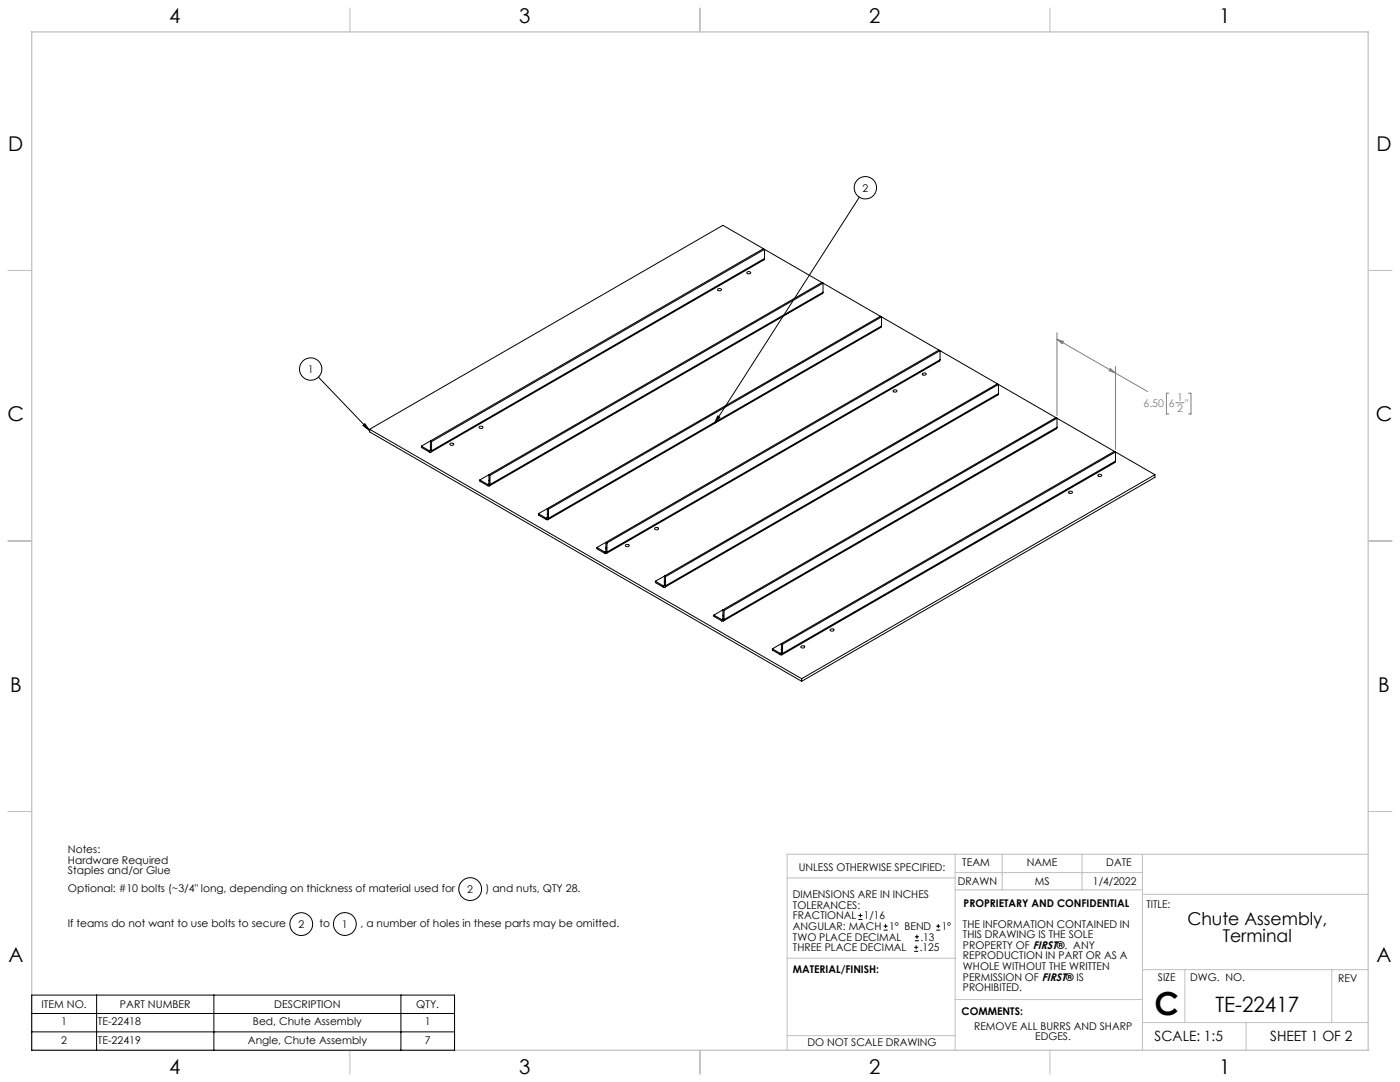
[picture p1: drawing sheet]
<svg xmlns="http://www.w3.org/2000/svg" width="559mm" height="432mm" viewBox="0 0 559 432" stroke-linecap="round" stroke-linejoin="round" font-family="sans-serif">
<g fill="none" stroke="#c0c0c0" stroke-width=".4">
<path d="M139.7 3.2v9.5M279.4 3.2v9.5M419.1 3.2v9.5M3.1 107.9h9.6M546.1 107.9h9.5M3.1 215.9h9.6M546.1 215.9h9.5M3.1 323.8h9.6M546.1 323.8h9.5M314.2 350.3h67M381.2 340.9v78.2M381.2 355.1h74.8"/>
<path d="M381.2 348.2h74.8M400 340.9v14.2M431.9 340.9v14.2M456 340.9v78.2M456 356.9h90.1M546.1 340.9h-231.9v78.2M314.2 382.4h67.2M381.2 398.9h74.8M456 387h90.1M472.9 387v21.1M531.6 387v21.1M139.7 419.1v9.6"/>
<path d="M279.4 419.1v9.6M314.2 413.3h67M419.1 419.1v9.6M456 408.1h90.1M497.4 408.1v11"/>
</g>
<path d="M12.7 12.7h533.4v406.4h-533.4z" fill="none" stroke="#c0c0c0" stroke-width=".5"/>
<g fill="none" stroke="#000" stroke-width=".4">
<path d="M343 78.7l-57.9 90.4M127.1 150.5l20.4 21.3M144.9 169.8l.7-.7 1.9 2.7zM286.5 166l.8 .5-2.2 2.6zM12.7 397.1h168.7v22h-168.7zM38.6 397.1v22M85.4 397.1v22M160 397.1v22M12.7 404.5h168.7M12.7 411.8h168.7"/>
<circle cx="345.4" cy="74.9" r="4.5"/>
<circle cx="124" cy="147.3" r="4.5"/>
<circle cx="187.7" cy="354.8" r="4.6"/>
<circle cx="120.2" cy="368.8" r="4.6"/>
<circle cx="137.6" cy="368.8" r="4.5"/>
</g>
<path d="M421.9 132.8v33.1M421.9 135.4l36.1 20.8M421.9 135.4l2.6 .9-.5 .9zM443.2 147.1l2 1.8-2.5-.9zM445.2 146.3v33.1M466.5 156.9h-.9v8.3h.9M474.4 156.9h1v8.3h-1M469.3 160.7h3.3" fill="none" stroke="#808080" stroke-width=".4"/>
<path d="M286.5 166l.8 .5-2.2 2.6zM144.9 169.8l.7-.7 1.9 2.7z" fill="#000"/>
<path d="M421.9 135.4l2.6 .9-.5 .9zM443.2 147.1l2 1.8-2.5-.9z" fill="#808080"/>
<g fill="none" stroke="#000" stroke-width=".4">
<path d="M304.7 99.2l.5 .3M304.7 99.2l-132.9 76.8M304.7 99.2l-16.2-9.3-141 81.4M305.2 99.5l-132.9 76.7M305.2 99.5v3.7M305.2 99.5l22.8 13.2M286.5 115.4a.69 .69 0 0 1 .9-.4 .69 .69 0 0 1 .3 .9 .77 .77 0 0 1-.8 .2 .77 .77 0 0 1-.4-.7zM298.1 108.7a.78 .78 0 0 1 .9-.3 .78 .78 0 0 1 .5 .7l-.1 .1a.75 .75 0 0 1-.8 .1 .75 .75 0 0 1-.5-.6zM305.2 103.2l-.3 .5-132.9 76.7M305.2 103.2l-132.9 76.7M328 112.7l.5 .3M328 112.7l-132.8 76.7"/>
<path d="M328.5 116.6l-.1 .5-133.1 76.8M328.5 113l-132.9 76.7M328.5 113v3.6M328.5 116.6l-132.9 76.8M328.5 113l22.9 13.2M351.4 126.2l.5 .3M351.4 126.2l-132.9 76.8M351.9 130.1l-.3 .6-132.9 76.7M351.9 126.5l-133 76.7M351.9 126.5v3.6M351.9 130.1l-133 76.7M351.9 126.5l22.9 13.2"/>
<path d="M374.8 139.7l.4 .2M374.8 139.7l-133 76.7M375.2 139.9l-132.9 76.8M375.2 139.9v3.7M375.2 139.9l22.9 13.3M356.5 155.8l.1-.1a.65 .65 0 0 1 .9-.2 .65 .65 0 0 1 .3 .9 .75 .75 0 0 1-.8 .1 .75 .75 0 0 1-.5-.7zM368.2 149.1l.1-.1a.65 .65 0 0 1 .9-.3 .65 .65 0 0 1 .2 .9 .75 .75 0 0 1-.8 .1 .75 .75 0 0 1-.4-.6zM375.2 143.6l-.3 .5-132.9 76.8M375.2 143.6l-132.9 76.7M398.1 153.2l.4 .2M398.1 153.2l-132.9 76.7M398.5 157.1l-.2 .5-132.9 76.8"/>
<path d="M398.5 153.4l-132.9 76.8M398.5 153.4v3.7M398.5 157.1l-132.9 76.7M398.5 153.4l22.9 13.3M147.5 171.3l172.5 99.6M147.5 171.3v1.1l172.5 99.5M168.2 178l3.1 1.9M168.2 178v.6l3.1 1.8M171.3 179.9v.5M171.8 179.6l-.5 .3M171.8 178.2v.2M171.8 176l.5 .2"/>
<path d="M171.8 179.6l.5 .3M171.8 176v3.6M171.8 176l-3.6 2M172.3 179.9a.56 .56 0 0 1-.3 .5 .56 .56 0 0 1-.7 0M172.3 176.2v3.7M179.7 177a.71 .71 0 0 1 .8-.2 .71 .71 0 0 1 .4 .8l-.1 .1a.66 .66 0 0 1-.8 .1 .66 .66 0 0 1-.3-.8zM191.3 170.3a.73 .73 0 0 1 .9-.3 .73 .73 0 0 1 .4 .9h-.2a.68 .68 0 0 1-.8 .1 .68 .68 0 0 1-.3-.7zM421.9 170.5l-.3 .6-132.9 76.7M421.9 166.9l-.4-.2-133 76.7M421.9 166.9l-132.9 76.7M421.9 166.9v3.6M421.9 170.5l-132.9 76.8"/>
<path d="M421.9 166.9l22.9 13.2M191.6 191.5l3.1 1.9M191.6 191.5v.6l3.1 1.8M194.7 193.4v.5M195.2 193.1l-.5 .3M195.2 191.7v.2M195.2 189.4l.4 .3M195.2 193.1l.4 .3M195.2 189.4v3.7M195.2 189.4l-3.6 2.1M195.6 193.4a.53 .53 0 0 1-.3 .5 .53 .53 0 0 1-.6 0M195.6 189.7v3.7"/>
<path d="M426.7 196.1h.2a.6 .6 0 0 1 .8-.2 .6 .6 0 0 1 .1 .9 .66 .66 0 0 1-.9 .2 .66 .66 0 0 1-.2-.9zM438.2 189.5a.69 .69 0 0 1 .9-.4 .69 .69 0 0 1 .4 1 .79 .79 0 0 1-1.3-.6zM444.8 180.1l.4 .3M444.8 180.1l-132.9 76.8M445.2 184l-.2 .6-132.9 76.7M445.2 180.4l-132.9 76.7M445.2 180.4v3.6M445.2 184l-132.9 76.7M445.2 180.4l15.8 9M461 189.4l-141 81.5M461 189.4v1.1l-141 81.4M214.9 205v.5l3.2 1.8"/>
<path d="M214.9 205l3.2 1.8M218.1 206.8v.5M218.5 206.6l-.1 .3-.3-.1M218.5 205.2v.2M218.5 203l.4 .2M218.5 206.6l.4 .2M218.5 203v3.6M218.5 203l-3.6 2M218.5 206.6l-.4 .2M218.9 206.8a.53 .53 0 0 1-.2 .6 .53 .53 0 0 1-.6-.1M218.9 203.2v3.6M238.3 218.5l3.1 1.8"/>
<path d="M238.3 218.5v.5l3.1 1.8M241.8 218.7v.2M241.8 216.4l.5 .3M241.8 216.4v3.6M241.8 216.4l-3.5 2.1M242.3 216.7v3.6M249.7 217.5l.1-.1a.65 .65 0 0 1 .9-.2 .65 .65 0 0 1 .3 .8 .72 .72 0 0 1-.9 .2 .72 .72 0 0 1-.4-.7zM261.4 210.7l.1-.1a.66 .66 0 0 1 .9-.2 .66 .66 0 0 1 .2 .9 .72 .72 0 0 1-.8 .2 .72 .72 0 0 1-.4-.8zM241.4 220.3v.5M241.8 220l-.1 .3h-.3M241.8 220l.5 .3M241.8 220l-.4 .3"/>
<path d="M242.3 220.3a.55 .55 0 0 1-.3 .6 .55 .55 0 0 1-.6-.1M261.6 232v.5l3.1 1.8M261.6 232l3.1 1.8M264.7 233.8v.5M265.2 233.5l-.5 .3M265.2 232.1v.2M265.2 229.9l.4 .3M265.2 233.5l.4 .3M265.2 229.9v3.6M265.2 229.9l-3.6 2.1M265.6 233.8a.58 .58 0 0 1-.2 .6 .58 .58 0 0 1-.7-.1M265.6 230.2v3.6"/>
<path d="M284.9 245.5v.5l3.2 1.8M284.9 245.5l3.2 1.8M288.1 247.3v.5M288.5 247l-.4 .3M288.5 245.6v.2M288.5 243.4l.5 .2M288.5 247l.5 .3M288.5 243.4v3.6M288.5 243.4l-3.6 2.1M289 247.3a.58 .58 0 0 1-.3 .5 .58 .58 0 0 1-.6 0M289 243.6v3.7M308.3 258.9v.5l3.1 1.9"/>
<path d="M308.3 258.9l3.1 1.8M311.9 259.1v.2M311.9 256.9l.4 .2M311.9 256.9v3.6M311.9 256.9l-3.6 2M312.3 257.1v3.6M319.8 257.9l.1-.1a.65 .65 0 0 1 .9-.2 .65 .65 0 0 1 .2 .8 .71 .71 0 0 1-.8 .3 .71 .71 0 0 1-.4-.8zM331.3 251.3l.3-.2a.65 .65 0 0 1 .8-.2 .65 .65 0 0 1 .3 .8 .85 .85 0 0 1-1.4-.4zM311.4 260.7v.6M311.9 260.5l-.5 .2M311.9 260.5l.4 .2M312.3 260.7a.56 .56 0 0 1-.2 .6 .56 .56 0 0 1-.7 0"/>
<path d="M320 270.9v1M342.6 367h1.6M342.6 365.4h1.6M343.4 364.6v1.5M352.7 371.2h1.6M352.7 369.6h1.6M353.5 368.8v1.6M364.9 379.7h1.6M364.9 378.1h1.6M365.2 375.4h1.6M365.2 373.8h1.6M365.7 377.3v1.5"/>
<path d="M366 373v1.6M373.7 371.2h1.6M373.7 369.6h1.6M374.5 368.8v1.6"/>
</g>
<text font-size="12.7" x="460.9" y="405.2">C</text>
<text font-size="8.5" x="485.1" y="404">TE-22417</text>
<g font-size="8.1">
<text x="67.6" y="9.3">4</text>
<text x="207.3" y="9.3">3</text>
<text x="347" y="9.3">2</text>
<text x="486.7" y="9.3">1</text>
<text x="3.3" y="60.1">D</text>
<text x="549.4" y="60.1">D</text>
<text x="3" y="168">C</text>
<text x="549.1" y="168">C</text>
<text x="4" y="276">B</text>
<text x="550.1" y="276">B</text>
<text x="3.3" y="383.9">A</text>
<text x="549.4" y="383.9">A</text>
<text x="67.6" y="428.4">4</text>
<text x="207.3" y="428.4">3</text>
<text x="347" y="428.4">2</text>
<text x="486.7" y="428.4">1</text>
</g>
<g font-size="7.1">
<text x="473.9" y="369">Chute Assembly,</text>
<text x="488.1" y="376">Terminal</text>
</g>
<g font-size="5.6">
<text x="460.9" y="415.2">SCALE: 1:5</text>
<text x="507" y="415.2">SHEET 1 OF 2</text>
</g>
<g font-size="4.2">
<text x="344.3" y="76.4">2</text>
<text x="122.9" y="148.8">1</text>
<text x="27.1" y="340.6">Notes:</text>
<text x="27.1" y="344.8">Hardware Required</text>
<text x="318.8" y="347.7">UNLESS OTHERWISE SPECIFIED:</text>
<text x="384.1" y="345.5">TEAM</text>
<text x="409.9" y="345.7">NAME</text>
<text x="441.6" y="345.7">DATE</text>
<text x="27.1" y="349">Staples and/or Glue</text>
<text x="382.3" y="353.3">DRAWN</text>
<text x="413" y="353.3">MS</text>
<text x="436.2" y="353.3">1/4/2022</text>
<text x="27.1" y="356.2">Optional: #10 bolts (~3/4&quot; long, depending on thickness of material used for</text>
<text x="186.5" y="356.3">2</text>
<text x="193.8" y="356.2">) and nuts, QTY 28.</text>
<text x="316.5" y="358.5">DIMENSIONS ARE IN INCHES</text>
<text x="316.5" y="362.7">TOLERANCES:</text>
<text x="384.6" y="361.9">PROPRIETARY AND CONFIDENTIAL</text>
<text x="457.6" y="362.3">TITLE:</text>
<text x="27.1" y="370.1">If teams do not want to use bolts to secure</text>
<text x="119.1" y="370.3">2</text>
<text x="127.6" y="370.1">to</text>
<text x="136.5" y="370.2">1</text>
<text x="143.9" y="370.1">, a number of holes in these parts may be omitted.</text>
<text x="316.5" y="371.2">ANGULAR: MACH</text>
<text x="316.5" y="366.9">FRACTIONAL</text>
<text x="344.8" y="366.9">1/16</text>
<text x="354.9" y="371.2">1° BEND</text>
<text x="375.9" y="371.2">1°</text>
<text x="384.4" y="370.2">THE INFORMATION CONTAINED IN</text>
<text x="316.5" y="375.4">TWO PLACE DECIMAL</text>
<text x="367.4" y="375.4">.13</text>
<text x="384.4" y="374.4">THIS DRAWING IS THE SOLE</text>
<text x="316.5" y="379.6">THREE PLACE DECIMAL</text>
<text x="367.1" y="379.6">.125</text>
<text x="384.4" y="378.6">PROPERTY OF FIRST®. ANY</text>
<text x="384.4" y="382.9">REPRODUCTION IN PART OR AS A</text>
<text x="316.5" y="388.4">MATERIAL/FINISH:</text>
<text x="384.4" y="387.1">WHOLE WITHOUT THE WRITTEN</text>
<text x="384.4" y="391.3">PERMISSION OF FIRST® IS</text>
<text x="384.4" y="395.6">PROHIBITED.</text>
<text x="462.2" y="391.3">SIZE</text>
<text x="475.1" y="391.3">DWG. NO.</text>
<text x="534.1" y="391.8">REV</text>
<text x="16.6" y="402.3">ITEM NO.</text>
<text x="47.9" y="402.3">PART NUMBER</text>
<text x="109.4" y="402.3">DESCRIPTION</text>
<text x="166.2" y="402.3">QTY.</text>
<text x="383.8" y="405.1">COMMENTS:</text>
<text x="24.5" y="409.2">1</text>
<text x="39.1" y="409.2">TE-22418</text>
<text x="101" y="409.2">Bed, Chute Assembly</text>
<text x="169.6" y="409.2">1</text>
<text x="388.8" y="410.9">REMOVE ALL BURRS AND SHARP</text>
<text x="24.5" y="416.6">2</text>
<text x="39.1" y="416.6">TE-22419</text>
<text x="98.9" y="416.6">Angle, Chute Assembly</text>
<text x="169.6" y="416.6">7</text>
<text x="322.3" y="417.6">DO NOT SCALE DRAWING</text>
<text x="413.2" y="415.2">EDGES.</text>
</g>
<g font-size="4.2" fill="#808080">
<text x="469.8" y="160.1">1</text>
<text x="456.4" y="162.4">6.50</text>
<text x="466.6" y="162.4">6</text>
<text x="469.8" y="164.3">2</text>
<text x="473.1" y="162.4">&quot;</text>
</g>
</svg>
